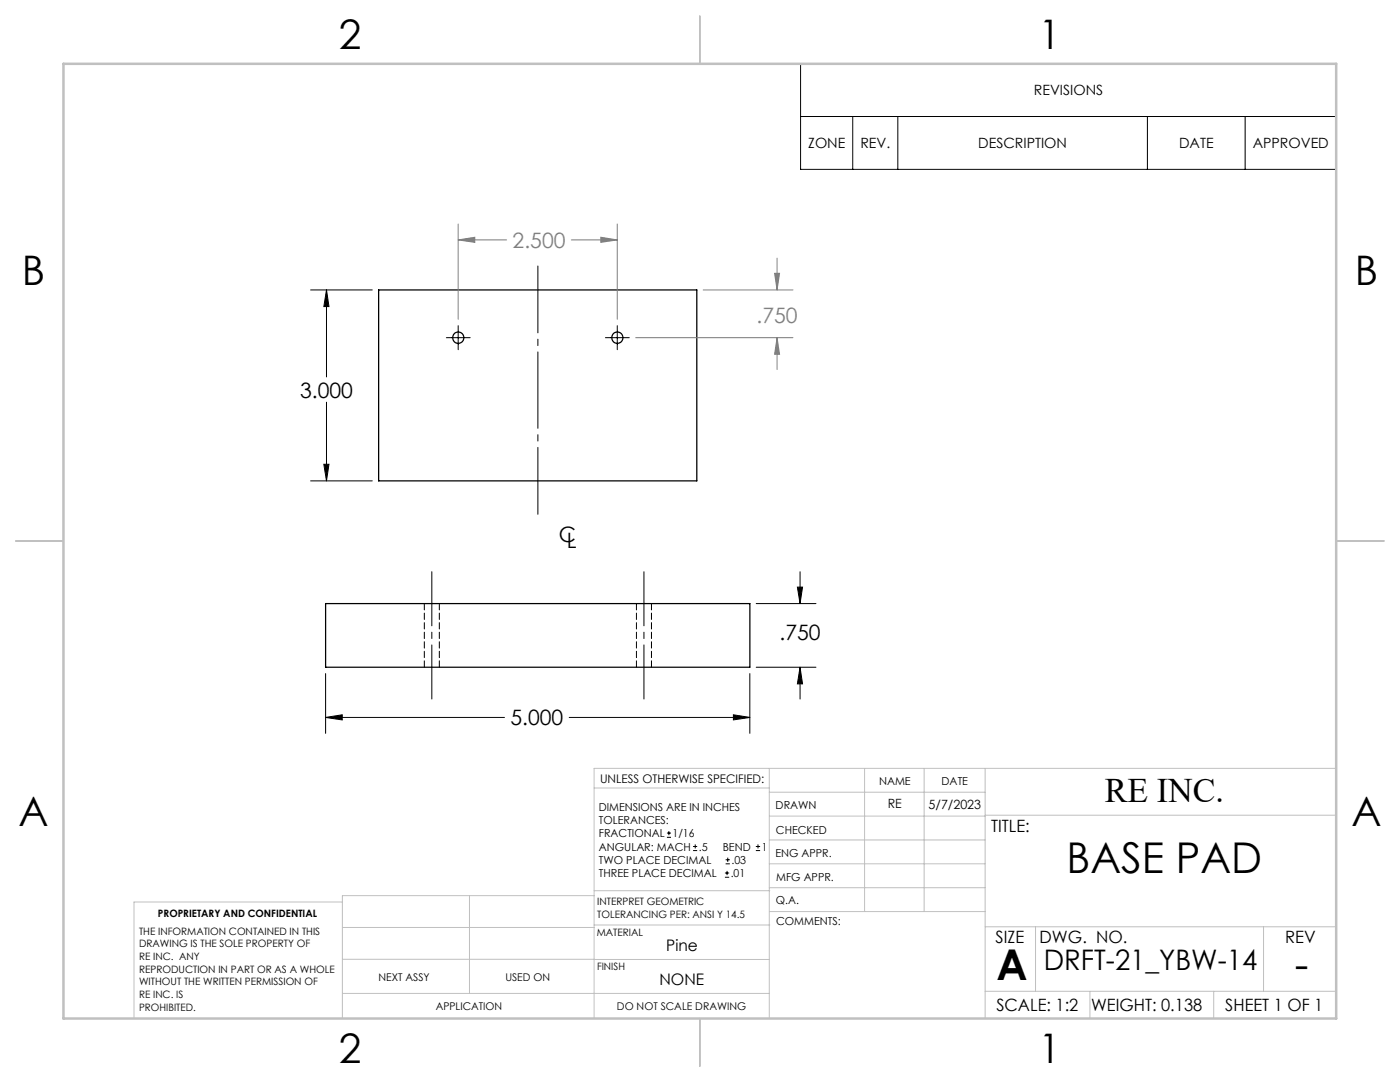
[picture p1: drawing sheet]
<svg xmlns="http://www.w3.org/2000/svg" width="279mm" height="216mm" viewBox="0 0 279 216" stroke-linecap="round" stroke-linejoin="round" font-family="sans-serif">
<g fill="none" stroke="#000" stroke-width=".25">
<path d="M75.6 57.9h63.5v38.1h-63.5zM65 120.4h84.6v12.7h-84.6z"/>
<circle cx="91.5" cy="67.4" r="1.12"/>
<circle cx="123.2" cy="67.4" r="1.12"/>
</g>
<path d="M84.7 120.4v12.7M87.7 133.1v-12.7M127 120.4v12.7M130 133.1v-12.7" fill="none" stroke="#000" stroke-width=".2" stroke-dasharray="1.3 .6"/>
<g fill="none" stroke="#000" stroke-width=".2">
<path d="M159.8 12.7h106.9v21.1h-106.9zM159.8 23.2h106.9M170.2 23.2v10.6M179.2 23.2v10.6M229 23.2v10.6M248.5 23.2v10.6M62 57.9h12.3M65.2 57.9l.5 3.3h-1.1zM65.2 57.9v17.3M89.1 67.4h4.7M91.4 65v4.8M120.8 67.4h4.8"/>
<path d="M123.2 65v4.8M62 96h12.3M64.6 92.6h1.1l-.5 3.4zM65.2 80.3v15.7M159.1 117.2h1.1l-.5 3.2zM159.7 114.1v6.3M65 134.4v11.9M149.6 134.4v11.9M150.9 133.1h11.9M150.9 120.4h11.9M159.7 133.1l.5 3.4h-1.1zM159.7 133.1v6.4"/>
<path d="M65 143.2l3.3-.6v1.1zM65 143.2h35.7M113.6 143.2h36M146.4 142.6l3.2 .6-3.2 .5zM133.1 167.1h.8M133.1 166.2h.8M133.5 165.8v.9M138.3 169.7h.8M138.3 168.9h.8M138.7 168.5v.8M144.7 175h.8M144.7 174.2h.8"/>
<path d="M144.8 172.4h.9M144.8 171.6h.9M145.1 173.8v.8M145.2 171.1v.9M150.8 169.7h.9M150.8 168.9h.9M151.3 168.5v.8"/>
</g>
<path d="M91.4 44.7v19M91.4 47.9h9.7M91.4 47.9l3.4-.6v1.1zM114 47.9h9.2M119.9 47.3l3.3 .6-3.3 .5zM123.2 44.7v19M140.3 57.9h18M154.6 54.5h1l-.5 3.4zM155.1 51.5v6.4M126.9 67.4h31.4M155.1 67.4v6.3M155.1 67.4l.5 3.3h-1z" fill="none" stroke="#808080" stroke-width=".2"/>
<path d="M107.3 102.6v-49.5" fill="none" stroke="#000" stroke-width=".2" stroke-dasharray="15.2 1.3 1.3 1.3" stroke-dashoffset="1.9"/>
<path d="M86.2 139.5v-25.4M128.5 139.5v-25.4" fill="none" stroke="#000" stroke-width=".2" stroke-dasharray="15.2 1.3 1.3 1.3" stroke-dashoffset="4.4"/>
<g fill="none" stroke="#c0c0c0" stroke-width=".2">
<path d="M118.6 157.2h34.9M153.5 153.3v49.9M153.5 158.1h43.1M172.5 153.3v28.6M184.4 153.3v28.6M196.6 153.3v49.9M266.7 153.3h-148.1v49.9M68.3 180h-41.6v23.2M93.7 178.7v19.5M118.6 178.7h-50.3v24.5M118.6 177.7h35M153.5 167.6h43.1"/>
<path d="M153.5 162.8h43.1M153.5 172.4h43.1M153.5 177.1h43.1M196.6 162.7h70.1M68.3 198.2h85.2M68.3 191.4l85.2 .1M68.3 185.1h50.3M118.6 184.6h35M153.6 181.9h43M196.6 197.8h70.1M196.6 184.9h70.1M206.7 184.9v12.9"/>
<path d="M217.5 197.8v5.4M242.2 197.8v5.4M252.2 184.9v12.9"/>
</g>
<path d="M139.7 3.2v9.5M3.1 107.9h9.6M266.7 107.9h9.5M139.7 203.2v9.6" fill="none" stroke="#c0c0c0" stroke-width=".25"/>
<path d="M12.7 12.7h254v190.5h-254z" fill="none" stroke="#c0c0c0" stroke-width=".5"/>
<path d="M65.2 57.9l.5 3.3h-1.1zM64.6 92.6h1.1l-.5 3.4zM159.7 133.1l.5 3.4h-1.1zM159.1 117.2h1.1l-.5 3.2zM65 143.2l3.3-.6v1.1zM146.4 142.6l3.2 .6-3.2 .5z" fill="#000"/>
<path d="M154.6 54.5h1l-.5 3.4zM155.1 67.4l.5 3.3h-1zM91.4 47.9l3.4-.6v1.1zM119.9 47.3l3.3 .6-3.3 .5z" fill="#808080"/>
<g font-size="8.5">
<text x="212.9" y="174.2">BASE PAD</text>
<text x="198.9" y="195.5">A</text>
<text x="258.4" y="195.4">-</text>
</g>
<g font-size="8.1">
<text x="67.6" y="9.7">2</text>
<text x="207.3" y="9.7">1</text>
<text x="4.4" y="57">B</text>
<text x="270.4" y="57">B</text>
<text x="3.7" y="164.9">A</text>
<text x="269.7" y="164.9">A</text>
<text x="67.6" y="212.2">2</text>
<text x="207.3" y="212.2">1</text>
</g>
<text font-size="6.9" x="220.5" y="160.1">RE INC.</text>
<text font-size="5.6" x="208.3" y="193.5">DRFT-21_YBW-14</text>
<g font-size="4.2" fill="#808080">
<text x="102.3" y="49.4">2.500</text>
<text x="151" y="64.5">.750</text>
</g>
<g font-size="4.2">
<text x="59.9" y="79.3">3.000</text>
<text x="111.5" y="108.1">C</text>
<text x="113.1" y="109.3">L</text>
<text x="155.6" y="127.8">.750</text>
<text x="101.9" y="144.7">5.000</text>
</g>
<g font-size="3.4">
<text x="197.8" y="166">TITLE:</text>
<text x="198.7" y="188.1">SIZE</text>
<text x="207.5" y="188.1">DWG. NO.</text>
<text x="256.5" y="188.2">REV</text>
<text x="198.8" y="201.7">SCALE: 1:2</text>
<text x="217.7" y="201.8">WEIGHT: 0.138</text>
<text x="244.5" y="201.7">SHEET 1 OF 1</text>
</g>
<g font-size="3.2">
<text x="133" y="189.8">Pine</text>
<text x="131.6" y="196.6">NONE</text>
</g>
<g font-size="2.8">
<text x="206.3" y="19">REVISIONS</text>
<text x="161.3" y="29.6">ZONE</text>
<text x="171.7" y="29.6">REV.</text>
<text x="195.2" y="29.6">DESCRIPTION</text>
<text x="235.3" y="29.6">DATE</text>
<text x="250" y="29.6">APPROVED</text>
</g>
<g font-size="2.5">
<text x="177.2" y="161.3">RE</text>
<text x="185.3" y="161.4">5/7/2023</text>
</g>
<text font-size="2.4" x="119.8" y="156.2">UNLESS OTHERWISE SPECIFIED:</text>
<g font-size="2.2">
<text x="119.5" y="161.8">DIMENSIONS ARE IN INCHES</text>
<text x="154.8" y="161.4">DRAWN</text>
<text x="175.4" y="156.6">NAME</text>
<text x="187.9" y="156.7">DATE</text>
<text x="119.5" y="164.4">TOLERANCES:</text>
<text x="119.5" y="167.1">FRACTIONAL</text>
<text x="134.2" y="167.1">1/16</text>
<text x="154.9" y="166.3">CHECKED</text>
<text x="119.5" y="172.4">TWO PLACE DECIMAL</text>
<text x="119.5" y="169.7">ANGULAR: MACH</text>
<text x="139.5" y="169.7">.5</text>
<text x="144.2" y="169.7">BEND</text>
<text x="146" y="172.4">.03</text>
<text x="152" y="169.7">1</text>
<text x="154.8" y="171">ENG APPR.</text>
<text x="119.5" y="175">THREE PLACE DECIMAL</text>
<text x="145.8" y="175">.01</text>
<text x="154.9" y="175.7">MFG APPR.</text>
<text x="154.9" y="180.4">Q.A.</text>
<text x="154.9" y="184.6">COMMENTS:</text>
</g>
<g font-size="2.1">
<text x="75.5" y="195.7">NEXT ASSY</text>
<text x="100.9" y="195.7">USED ON</text>
<text x="86.9" y="201.5">APPLICATION</text>
<text x="123.1" y="201.6">DO NOT SCALE DRAWING</text>
</g>
<g font-size="2">
<text x="31.5" y="182.9">PROPRIETARY AND CONFIDENTIAL</text>
<text x="119.2" y="180.6">INTERPRET GEOMETRIC</text>
<text x="119.2" y="183.1">TOLERANCING PER: ANSI Y 14.5</text>
<text x="27.8" y="186.5">THE INFORMATION CONTAINED IN THIS</text>
<text x="27.8" y="189">DRAWING IS THE SOLE PROPERTY OF</text>
<text x="27.8" y="191.6">RE INC. ANY</text>
<text x="119.1" y="186.7">MATERIAL</text>
<text x="27.8" y="194.1">REPRODUCTION IN PART OR AS A WHOLE</text>
<text x="27.8" y="196.6">WITHOUT THE WRITTEN PERMISSION OF</text>
<text x="119.1" y="193.5">FINISH</text>
<text x="27.8" y="199.1">RE INC. IS</text>
<text x="27.8" y="201.7">PROHIBITED.</text>
</g>
</svg>
